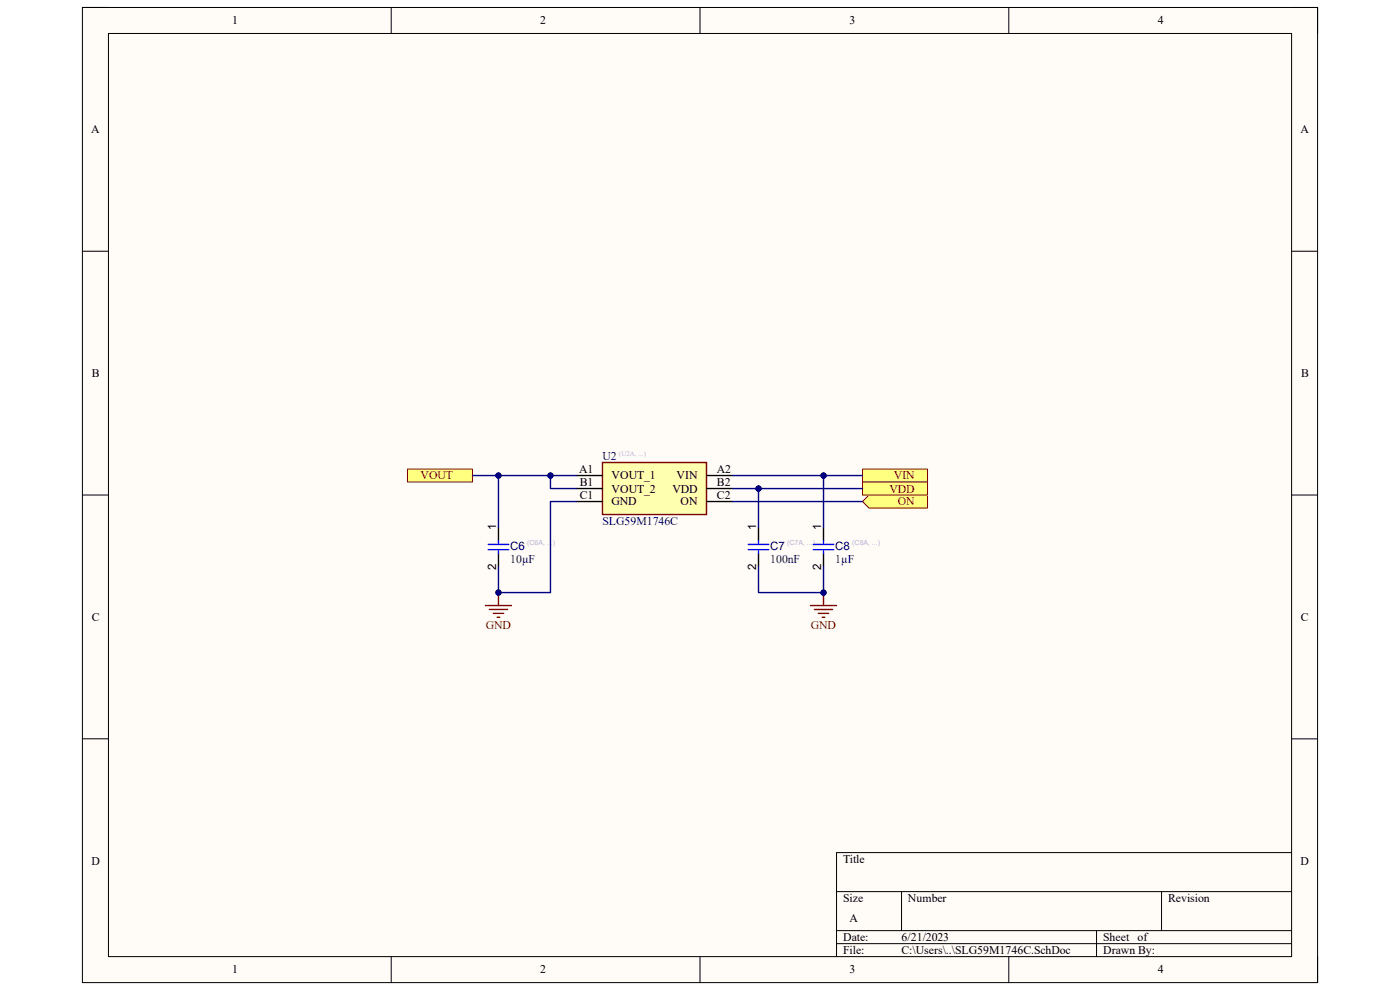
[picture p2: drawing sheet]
<svg xmlns="http://www.w3.org/2000/svg" width="297mm" height="210mm" viewBox="0 0 297 210" stroke-linecap="round" stroke-linejoin="round" font-family="sans-serif">
<path d="M17.5 1.6h262v206.8h-262z" fill-rule="evenodd" fill="#fffcf8"/>
<path d="M17.5 1.6h262v206.8h-262z" fill="none" stroke="#000" stroke-width=".21"/>
<path d="M23 7.1h251v195.8h-251z" fill-rule="evenodd" fill="#fffcf8"/>
<g fill="none" stroke="#000" stroke-width=".21">
<path d="M17.5 1.6h5.5M23 7.1h251v195.8h-251zM83 1.6v5.5M148.5 1.6v5.5M214 1.6v5.5M274 1.6h5.5v5.5M17.5 53.3h5.5M274 53.3h5.5M17.5 105h5.5M274 105h5.5M17.5 156.7h5.5M274 156.7h5.5"/>
<path d="M177.5 189.1h96.5M177.5 197.4h96.5M191.3 189.1v8.3M232.6 197.4v5.5M246.4 189.1v8.3M274 180.9h-96.5v22M83 202.9v5.5M148.5 202.9v5.5M177.5 200.2h96.5M214 202.9v5.5M279.5 202.9v5.5"/>
</g>
<path d="M86.4 99.5h13.8v2.8h-13.8z" fill-rule="evenodd" fill="#ffff80"/>
<path d="M86.4 99.5h13.8v2.8h-13.8z" fill="none" stroke="#800000" stroke-width=".21"/>
<path d="M183 99.5h13.8v2.8h-13.8z" fill-rule="evenodd" fill="#ffff80"/>
<path d="M183 99.5h13.8v2.8h-13.8z" fill="none" stroke="#800000" stroke-width=".21"/>
<path d="M183 106.4l1.4-1.4h12.4v2.8h-12.4z" fill-rule="evenodd" fill="#ffff80"/>
<path d="M183 106.4l1.4-1.4h12.4v2.8h-12.4z" fill="none" stroke="#800000" stroke-width=".21"/>
<path d="M183 102.3h13.8v2.7h-13.8z" fill-rule="evenodd" fill="#ffff80"/>
<path d="M183 102.3h13.8v2.7h-13.8z" fill="none" stroke="#800000" stroke-width=".21"/>
<path d="M127.8 98.1h22.1v11.1h-22.1z" fill-rule="evenodd" fill="#ffffb0"/>
<path d="M127.8 98.1h22.1v11.1h-22.1zM171.9 128.5h5.6M172.8 129.3h3.8M173.6 130.1h2.2M174.4 130.9h.6M174.7 125.7v2.8" fill="none" stroke="#800000" stroke-width=".3"/>
<path d="M105.7 111.9v2.8M105.7 117.4v2.8M122.3 100.9h5.5M122.3 103.6h5.5M122.3 106.4h5.5M149.9 100.9h5.5M149.9 103.6h5.5M149.9 106.4h5.5M160.9 111.9v2.8M160.9 117.4v2.8M174.7 111.9v2.8M174.7 117.4v2.8" fill="none" stroke="#000" stroke-width=".3"/>
<path d="M103.5 116.6h4.5M103.5 115.5h4.5M105.7 114.7v.8M105.7 116.6v.8M158.7 116.6h4.4M158.7 115.5h4.4M160.9 114.7v.8M160.9 116.6v.8M172.5 115.5h4.4M172.5 116.6h4.4M174.7 114.7v.8M174.7 116.6v.8" fill="none" stroke="#00f" stroke-width=".3"/>
<circle cx="174.7" cy="125.7" r=".55" fill="#000080"/>
<circle cx="174.7" cy="125.7" r=".55" fill="none" stroke="#000080" stroke-width=".21"/>
<path d="M103 128.5h5.5M103.8 129.3h3.9M104.6 130.1h2.3M105.5 130.9h.5M105.7 125.7v2.8" fill="none" stroke="#800000" stroke-width=".3"/>
<circle cx="105.7" cy="125.7" r=".55" fill="#000080"/>
<circle cx="105.7" cy="125.7" r=".55" fill="none" stroke="#000080" stroke-width=".21"/>
<path d="M155.4 100.9h27.6M155.4 106.4h27.6" fill="none" stroke="#000080" stroke-width=".3"/>
<circle cx="174.7" cy="100.9" r=".55" fill="#000080"/>
<circle cx="174.7" cy="100.9" r=".55" fill="none" stroke="#000080" stroke-width=".21"/>
<path d="M116.8 100.9v2.7h5.5" fill="none" stroke="#000080" stroke-width=".3"/>
<circle cx="116.8" cy="100.9" r=".55" fill="#000080"/>
<circle cx="116.8" cy="100.9" r=".55" fill="none" stroke="#000080" stroke-width=".21"/>
<path d="M105.7 100.9v11" fill="none" stroke="#000080" stroke-width=".3"/>
<circle cx="105.7" cy="100.9" r=".55" fill="#000080"/>
<circle cx="105.7" cy="100.9" r=".55" fill="none" stroke="#000080" stroke-width=".21"/>
<path d="M122.3 106.4h-5.5v19.3h-11.1v-5.5" fill="none" stroke="#000080" stroke-width=".3"/>
<circle cx="105.7" cy="125.7" r=".55" fill="#000080"/>
<circle cx="105.7" cy="125.7" r=".55" fill="none" stroke="#000080" stroke-width=".21"/>
<path d="M160.9 120.2v5.5h13.8v-5.5" fill="none" stroke="#000080" stroke-width=".3"/>
<circle cx="174.7" cy="125.7" r=".55" fill="#000080"/>
<circle cx="174.7" cy="125.7" r=".55" fill="none" stroke="#000080" stroke-width=".21"/>
<path d="M174.7 100.9v11" fill="none" stroke="#000080" stroke-width=".3"/>
<circle cx="174.7" cy="100.9" r=".55" fill="#000080"/>
<circle cx="174.7" cy="100.9" r=".55" fill="none" stroke="#000080" stroke-width=".21"/>
<path d="M160.9 103.6v8.3" fill="none" stroke="#000080" stroke-width=".3"/>
<circle cx="160.9" cy="103.6" r=".55" fill="#000080"/>
<circle cx="160.9" cy="103.6" r=".55" fill="none" stroke="#000080" stroke-width=".21"/>
<path d="M100.2 100.9h22.1" fill="none" stroke="#000080" stroke-width=".3"/>
<circle cx="116.8" cy="100.9" r=".55" fill="#000080"/>
<circle cx="116.8" cy="100.9" r=".55" fill="none" stroke="#000080" stroke-width=".21"/>
<circle cx="105.7" cy="100.9" r=".55" fill="#000080"/>
<circle cx="105.7" cy="100.9" r=".55" fill="none" stroke="#000080" stroke-width=".21"/>
<path d="M155.4 103.6h27.6" fill="none" stroke="#000080" stroke-width=".3"/>
<circle cx="160.9" cy="103.6" r=".55" fill="#000080"/>
<circle cx="160.9" cy="103.6" r=".55" fill="none" stroke="#000080" stroke-width=".21"/>
<g font-size="2.5">
<text x="49.3" y="5.2">1</text>
<text x="114.6" y="5.2">2</text>
<text x="180.2" y="5.2">3</text>
<text x="245.6" y="5.2">4</text>
<text x="19.3" y="28.3">A</text>
<text x="275.9" y="28.3">A</text>
<text x="19.5" y="80">B</text>
<text x="276" y="80">B</text>
<text x="122.9" y="100.3">A1</text>
<text x="129.8" y="101.7">VOUT_1</text>
<text x="143.6" y="101.7">VIN</text>
<text x="152.1" y="100.3">A2</text>
<text x="123" y="103.1">B1</text>
<text x="123" y="105.8">C1</text>
<text x="129.8" y="104.5">VOUT_2</text>
<text x="129.8" y="107.2">GND</text>
<text x="142.7" y="104.5">VDD</text>
<text x="144.4" y="107.2">ON</text>
<text x="152.1" y="103.1">B2</text>
<text x="152.1" y="105.8">C2</text>
<text x="105.2" y="112.5" transform="rotate(-90 105.2 112.5)">1</text>
<text x="160.4" y="112.5" transform="rotate(-90 160.4 112.5)">1</text>
<text x="174.2" y="112.5" transform="rotate(-90 174.2 112.5)">1</text>
<text x="105.2" y="120.9" transform="rotate(-90 105.2 120.9)">2</text>
<text x="160.4" y="120.9" transform="rotate(-90 160.4 120.9)">2</text>
<text x="174.2" y="120.9" transform="rotate(-90 174.2 120.9)">2</text>
<text x="19.5" y="131.7">C</text>
<text x="276" y="131.7">C</text>
<text x="19.4" y="183.4">D</text>
<text x="178.9" y="183">Title</text>
<text x="275.9" y="183.4">D</text>
<text x="178.9" y="191.3">Size</text>
<text x="192.6" y="191.3">Number</text>
<text x="247.8" y="191.3">Revision</text>
<text x="180.2" y="195.5">A</text>
<text x="178.9" y="199.6">Date:</text>
<text x="178.9" y="202.4">File:</text>
<text x="191.3" y="199.6">6/21/2023</text>
<text x="191.3" y="202.4">C:\Users\..\SLG59M1746C.SchDoc</text>
<text x="234" y="202.4">Drawn By:</text>
<text x="234" y="199.6">Sheet</text>
<text x="241.4" y="199.6">of</text>
<text x="49.3" y="206.5">1</text>
<text x="114.6" y="206.5">2</text>
<text x="180.2" y="206.5">3</text>
<text x="245.6" y="206.5">4</text>
</g>
<g font-size="2.5" fill="#800000">
<text x="89.2" y="101.7">VOUT</text>
<text x="189.6" y="101.7">VIN</text>
<text x="188.7" y="104.5">VDD</text>
<text x="190.5" y="107.2">ON</text>
<text x="103.1" y="133.4">GND</text>
<text x="172" y="133.4">GND</text>
</g>
<g font-size="2.5" fill="#000080">
<text x="127.8" y="97.6">U2</text>
<text x="127.8" y="111.3">SLG59M1746C</text>
<text x="108.2" y="119.3">10µF</text>
<text x="108.2" y="116.6">C6</text>
<text x="163.4" y="119.3">100nF</text>
<text x="163.4" y="116.6">C7</text>
<text x="177.2" y="119.3">1µF</text>
<text x="177.2" y="116.6">C8</text>
</g>
<g font-size="1.5" fill="#b2b0d4">
<text x="131.3" y="96.7">(U2A, ...)</text>
<text x="111.8" y="115.7">(C6A, ...)</text>
<text x="167" y="115.7">(C7A, ...)</text>
<text x="180.8" y="115.7">(C8A, ...)</text>
</g>
</svg>
